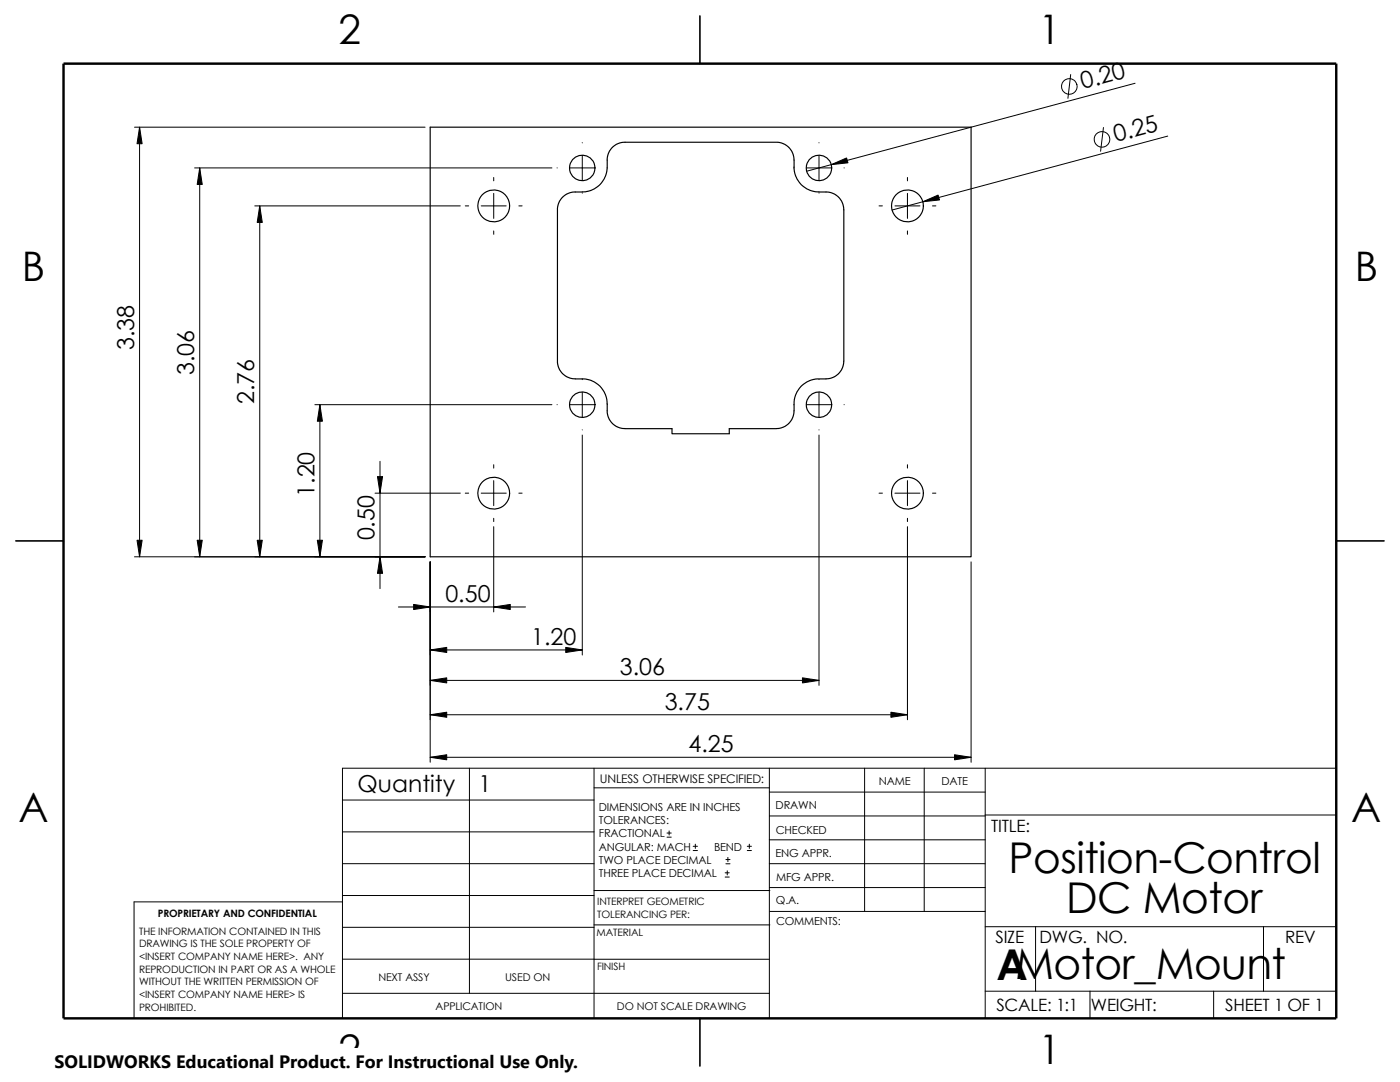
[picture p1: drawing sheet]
<svg xmlns="http://www.w3.org/2000/svg" width="279mm" height="216mm" viewBox="0 0 279 216" stroke-linecap="round" stroke-linejoin="round" font-family="sans-serif">
<g fill="none" stroke="#000" stroke-width=".2">
<path d="M213.7 14.9l-.6 4.7M226.5 16.6l-65.5 17.6M26.8 25.4h58M27.9 25.4v85.7M38.8 33.5h71.4M39.9 33.5v77.6M98.5 38.6v5M98.5 35.4v.7M111.2 33.5h.1M113.7 33.5h5M116.2 28.5h.1M116.2 31v5"/>
<path d="M116.2 38.5h.1M121.2 33.5h.1M158.4 33.5h.1M161 33.5h4.9M163.4 28.5h.1M163.4 31v5M163.4 38.5h.1M168.4 33.5h.1M181.1 38.6v5M181.1 35.4v.7M220.2 25.4l-.6 4.8M233 27.2l-55 14.7"/>
<path d="M50.8 41.1h41.1M51.8 41.1v70M92.9 41.1h.6M96 41.1h5M98.5 46.1v.7M103.5 41.1h.7M175.4 41.1h.7M178.6 41.1h5M181.1 46.1v.7M186.1 41.1h.7M116.2 75.7v.1M116.2 78.3v4.9"/>
<path d="M163.4 78.3v4.9M163.4 75.7v.1M62.8 80.8h47.4M63.8 80.8v30.3M74.8 98.4h17.1M75.8 92.1v25.4M92.9 98.4h.6M96 98.4h5M98.5 92.7v.7M98.5 95.9v5M103.5 98.4h.7M111.2 80.8h.1"/>
<path d="M113.7 80.8h5M116.2 86.8v43.9M116.2 85.8h.1M121.2 80.8h.1M158.4 80.8h.1M161 80.8h4.9M163.4 86.8v50M163.4 85.8h.1M168.4 80.8h.1M175.4 98.4h.7M178.6 98.4h5M181.1 95.9v5"/>
<path d="M181.1 92.7v.7M186.1 98.4h.7M26.8 111.1h58M85.9 112.1v40M98.5 103.4v.7M98.5 105.1v17M181.1 105.1v38.5M181.1 103.4v.7M193.8 112.1v40M79.5 121.1h25.4M85.9 135.8h77.5M85.9 129.7h30.3"/>
<path d="M68.3 159.6h50.3M85.9 151.1h107.9M85.9 142.6h95.2M93.7 153.3v44.9M118.6 157.2h34.9M118.6 153.3v49.9M153.5 158.1h43.1M153.5 153.3v49.9M172.6 153.3v28.6M184.4 153.3v28.6M196.6 153.3v49.9M266.7 153.3h-198.4v49.9"/>
<path d="M68.3 172.3h50.3M68.3 166h50.3M68.3 178.7h50.3M68.3 180h-41.5v23.2M118.6 177.7h35M133.1 167h.9M133.1 166.2h.9M133.5 165.8v.8M138.3 169.7h.9M138.3 168.9h.9M138.8 168.4v.9M144.7 175h.8"/>
<path d="M144.7 174.2h.8M144.9 172.4h.8M144.9 171.5h.8M145.1 173.8v.8M145.3 171.1v.8M149.1 169.7h.9M149.1 168.9h.9M149.5 168.4v.9M153.5 162.8h43.1M153.5 167.6h43.1M153.5 172.3h43.1M153.5 177.1h43.1"/>
<path d="M196.6 162.6h70.1M68.3 198.2h85.2M68.3 191.4h85.2M68.3 185h50.3M118.6 184.6h35M153.6 181.9h43M196.6 184.9h70.1M196.6 197.8h70.1M206.7 184.9v12.9M217.5 197.8v5.4M242.2 197.8v5.4M252.2 184.9v12.9"/>
<circle cx="213.4" cy="17.2" r="1.55"/>
<circle cx="219.9" cy="27.8" r="1.56"/>
</g>
<g fill="none" stroke="#000" stroke-width=".23">
<path d="M139.7 3.2v9.5M85.9 25.4h107.9v85.7h-107.9zM116.2 38.3h-2l-1.3 .5-1.1 1.2-.5 1.3v31.1l.5 1.5 1.1 1.2 1.3 .5h2.2a5 5 0 0 1 4.8 5v1.9l.5 1.3 1.2 1.2 1.1 .4 10.1 .1v1.1h11.4v-1.1h9.6l1.5-.4 .9-.7 .8-1.2 .2-.9v-2.5a4.9 4.9 0 0 1 4.9-4.2h2l1.3-.5 1.2-1.2 .5-1.3v-30.7l-.2-1.1-.2-.7-1.1-1.2-1.3-.5-2.2-.1M163.4 38.3a4.9 4.9 0 0 1-4.9-5l-.1-1.9-.5-1.3-1.1-1.2-1.3-.5h-31l-.9 .2-.7 .3-1.2 1.2-.5 1.3-.1 2.6a4.9 4.9 0 0 1-4.9 4.3M3.2 107.9h9.5M266.7 107.9h9.5M139.7 203.2v9.5"/>
<circle cx="116.2" cy="33.5" r="2.54"/>
<circle cx="163.4" cy="33.5" r="2.54"/>
<circle cx="98.5" cy="41.1" r="3.2"/>
<circle cx="181.1" cy="41.1" r="3.2"/>
<circle cx="98.5" cy="98.4" r="3.2"/>
<circle cx="116.2" cy="80.8" r="2.54"/>
<circle cx="163.4" cy="80.8" r="2.54"/>
<circle cx="181.1" cy="98.4" r="3.2"/>
</g>
<path d="M12.7 12.7h254v190.5h-254z" fill="none" stroke="#000" stroke-width=".49"/>
<g fill="#000" stroke="#000" stroke-width=".2">
<path d="M27.9 25.4l.5 3.3h-1.1z" fill-rule="evenodd"/>
<path d="M39.9 33.5l.5 3.3h-1.1z" fill-rule="evenodd"/>
<path d="M165.9 32.9l3.1-1.4 .2 1z" fill-rule="evenodd"/>
<path d="M51.8 41.1l.5 3.3h-1z" fill-rule="evenodd"/>
<path d="M184.2 40.3l3-1.4 .3 1z" fill-rule="evenodd"/>
<path d="M63.8 80.8l.5 3.3h-1z" fill-rule="evenodd"/>
<path d="M75.3 95.1h1l-.5 3.3z" fill-rule="evenodd"/>
<path d="M27.3 107.8h1.1l-.5 3.3z" fill-rule="evenodd"/>
<path d="M39.3 107.8h1.1l-.5 3.3z" fill-rule="evenodd"/>
<path d="M51.3 107.8h1l-.5 3.3z" fill-rule="evenodd"/>
<path d="M63.3 107.8h1l-.5 3.3z" fill-rule="evenodd"/>
<path d="M75.8 111.1l.5 3.3h-1z" fill-rule="evenodd"/>
<path d="M85.9 135.8l3.3-.5v1z" fill-rule="evenodd"/>
<path d="M82.6 120.6l3.3 .5-3.3 .5z" fill-rule="evenodd"/>
<path d="M85.9 129.7l3.3-.5v1z" fill-rule="evenodd"/>
<path d="M98.5 121.1l3.3-.5v1z" fill-rule="evenodd"/>
<path d="M112.9 129.2l3.3 .5-3.3 .5z" fill-rule="evenodd"/>
<path d="M160.1 135.3l3.3 .5-3.3 .5z" fill-rule="evenodd"/>
<path d="M85.9 151.1l3.3-.5v1z" fill-rule="evenodd"/>
<path d="M85.9 142.6l3.3-.5v1z" fill-rule="evenodd"/>
<path d="M177.8 142.1l3.3 .5-3.3 .5z" fill-rule="evenodd"/>
<path d="M190.5 150.6l3.3 .5-3.3 .5z" fill-rule="evenodd"/>
</g>
<path d="M10.9 209.2h104.7v6.7h-104.7z" fill="#fff"/>
<g font-size="8.5">
<text x="201.3" y="174.1">Position-Control</text>
<text x="212.8" y="182.2">DC Motor</text>
<text x="198.9" y="195.5">AMotor_Mount</text>
</g>
<g font-size="8.1">
<text x="67.6" y="8.8">2</text>
<text x="207.3" y="8.8">1</text>
<text x="4.4" y="56.1">B</text>
<text x="270.4" y="56.1">B</text>
<text x="3.7" y="164.1">A</text>
<text x="269.7" y="164.1">A</text>
<text x="67.6" y="212.3">2</text>
<text x="207.3" y="212.3">1</text>
</g>
<g font-size="4.7">
<text x="216.1" y="17.8" transform="rotate(-15 216.1 17.8)">0.20</text>
<text x="222.7" y="28.3" transform="rotate(-15 222.7 28.3)">0.25</text>
<text x="26.8" y="69.9" transform="rotate(-90 26.8 69.9)">3.38</text>
<text x="38.8" y="74.9" transform="rotate(-90 38.8 74.9)">3.06</text>
<text x="50.7" y="80.7" transform="rotate(-90 50.7 80.7)">2.76</text>
<text x="62.7" y="99.1" transform="rotate(-90 62.7 99.1)">1.20</text>
<text x="74.7" y="107.8" transform="rotate(-90 74.7 107.8)">0.50</text>
<text x="88.9" y="120.1">0.50</text>
<text x="106" y="128.7">1.20</text>
<text x="123.7" y="134.7">3.06</text>
<text x="132.7" y="141.6">3.75</text>
<text x="137.4" y="150.1">4.25</text>
<text x="71.4" y="158">Quantity</text>
<text x="95.5" y="158">1</text>
</g>
<text font-size="3.6" x="10.9" y="213">SOLIDWORKS Educational Product. For Instructional Use Only.</text>
<g font-size="3.4">
<text x="197.8" y="166">TITLE:</text>
<text x="198.7" y="188.1">SIZE</text>
<text x="207.5" y="188.1">DWG. NO.</text>
<text x="256.5" y="188.2">REV</text>
<text x="198.8" y="201.7">SCALE: 1:1</text>
<text x="217.7" y="201.7">WEIGHT:</text>
<text x="244.5" y="201.7">SHEET 1 OF 1</text>
</g>
<text font-size="2.4" x="119.7" y="156.2">UNLESS OTHERWISE SPECIFIED:</text>
<g font-size="2.2">
<text x="119.5" y="161.8">DIMENSIONS ARE IN INCHES</text>
<text x="154.8" y="161.5">DRAWN</text>
<text x="175.4" y="156.7">NAME</text>
<text x="187.9" y="156.7">DATE</text>
<text x="119.5" y="164.4">TOLERANCES:</text>
<text x="119.5" y="167.1">FRACTIONAL</text>
<text x="154.8" y="166.3">CHECKED</text>
<text x="119.5" y="172.4">TWO PLACE DECIMAL</text>
<text x="119.5" y="169.7">ANGULAR: MACH</text>
<text x="142.5" y="169.7">BEND</text>
<text x="154.8" y="171">ENG APPR.</text>
<text x="119.5" y="175">THREE PLACE DECIMAL</text>
<text x="154.9" y="175.7">MFG APPR.</text>
<text x="154.9" y="180.4">Q.A.</text>
<text x="154.9" y="184.7">COMMENTS:</text>
</g>
<g font-size="2.1">
<text x="75.5" y="195.7">NEXT ASSY</text>
<text x="100.8" y="195.7">USED ON</text>
<text x="86.9" y="201.6">APPLICATION</text>
<text x="123.1" y="201.6">DO NOT SCALE DRAWING</text>
</g>
<g font-size="2">
<text x="31.5" y="182.9">PROPRIETARY AND CONFIDENTIAL</text>
<text x="119.2" y="183.1">TOLERANCING PER:</text>
<text x="119.2" y="180.6">INTERPRET GEOMETRIC</text>
<text x="27.7" y="186.5">THE INFORMATION CONTAINED IN THIS</text>
<text x="27.7" y="189.1">DRAWING IS THE SOLE PROPERTY OF</text>
<text x="27.7" y="191.6">&lt;INSERT COMPANY NAME HERE&gt;. ANY</text>
<text x="119.1" y="186.7">MATERIAL</text>
<text x="27.7" y="194.1">REPRODUCTION IN PART OR AS A WHOLE</text>
<text x="27.7" y="196.6">WITHOUT THE WRITTEN PERMISSION OF</text>
<text x="119.1" y="193.5">FINISH</text>
<text x="27.7" y="199.2">&lt;INSERT COMPANY NAME HERE&gt; IS</text>
<text x="27.7" y="201.7">PROHIBITED.</text>
</g>
</svg>
